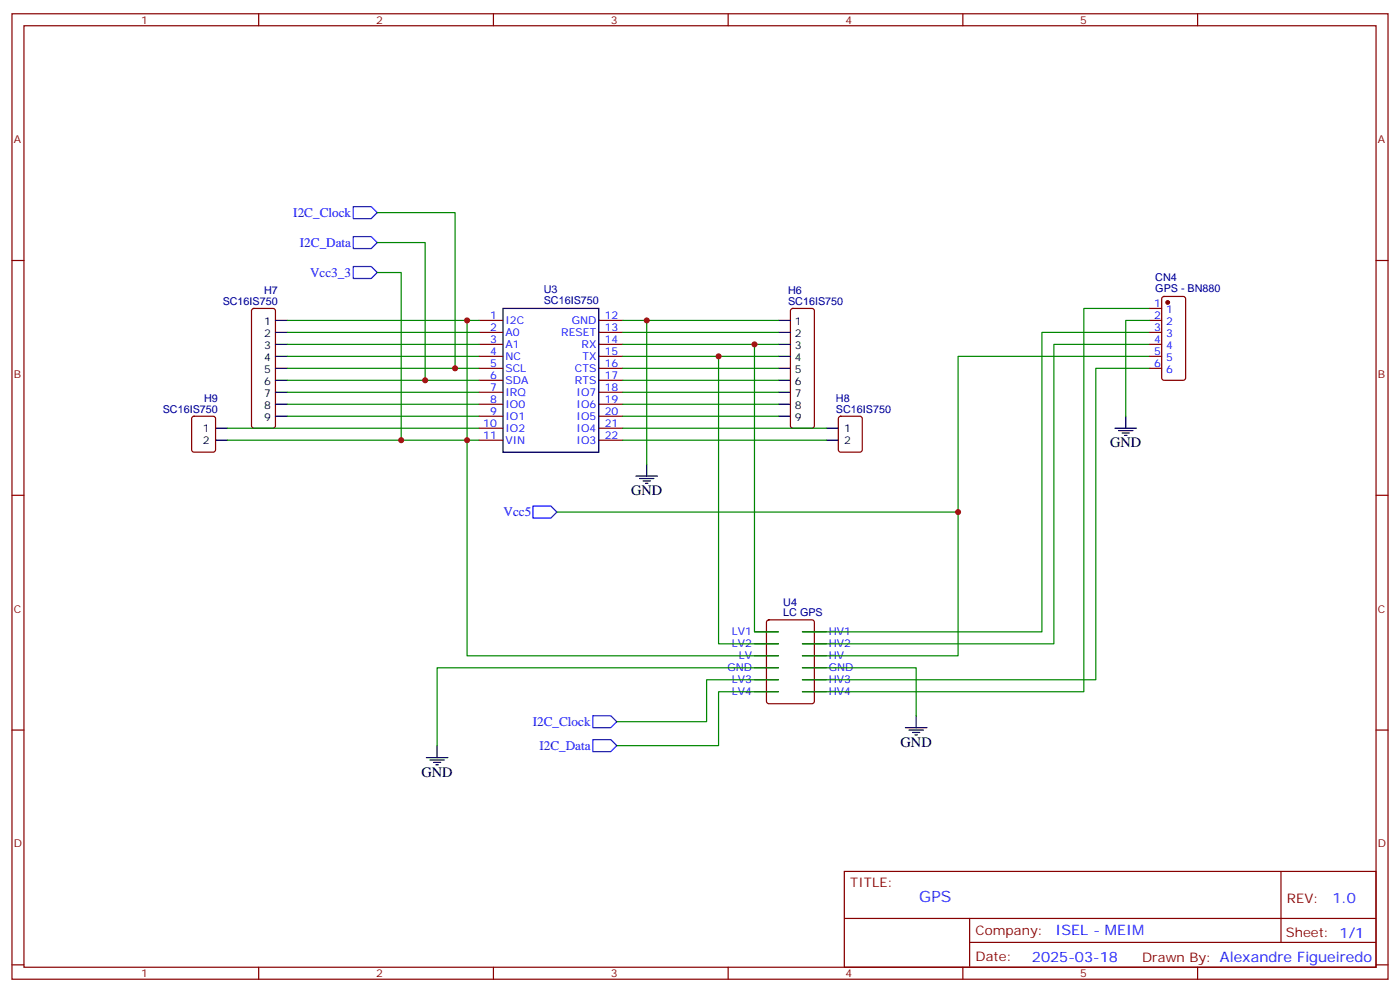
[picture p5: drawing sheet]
<svg xmlns="http://www.w3.org/2000/svg" width="412mm" height="292mm" viewBox="0 0 412 292" stroke-linecap="round" stroke-linejoin="round" font-family="sans-serif">
<g fill="none" stroke="#870000" stroke-width=".35">
<path d="M3.5 4.1h405.4v284.3h-405.4zM7.1 7.6h398.2v277.3h-398.2zM76.2 4.1v3.5M145.3 4.1v3.5M214.5 4.1v3.5M283.6 4.1v3.5M352.8 4.1v3.5M3.5 76.7h3.6M405.3 76.7h3.6M74.3 91l.5-.2h5.6l.5 .2 .2 .5v33.9l-.2 .5-.5 .2h-5.6l-.5-.2-.2-.5v-33.9zM141.1 94.4h7.1M141.1 97.9h7.1"/>
<path d="M176.4 94.4h7M176.4 97.9h7M233.1 91l.4-.2h5.7l.5 .2 .2 .5v33.9l-.2 .5-.5 .2h-5.7l-.5-.2-.2-.5v-33.9zM338.7 94.4h3.5M338.7 97.9h3.5M338.7 90.8h3.5M342.4 87.5l.5-.2h5.6l.7 .4v23.6l-.4 .7h-5.9l-.7-.5v-23.5zM141.1 101.4h7.1M141.1 105h7.1M141.1 108.5h7.1M141.1 112h7.1M141.1 115.5h7.1"/>
<path d="M141.1 119.1h7.1M176.4 101.4h7M176.4 105h7M176.4 108.5h7M176.4 112h7M176.4 115.5h7M176.4 119.1h7M338.7 101.4h3.5M338.7 105h3.5M338.7 108.5h3.5M56.7 122.8l.4-.2h5.7l.6 .4 .1 9.5-.5 .6-5.9 .1-.6-.5-.1-9.4zM141.1 122.6h7.1"/>
<path d="M141.1 126.1h7.1M141.1 129.6h7.1M176.4 122.6h7M176.4 126.1h7M176.4 129.6h7M247.2 122.8l.4-.2h5.7l.6 .4 .1 9.5-.5 .6-5.9 .1-.6-.5-.1-9.4zM3.5 145.9h3.6M405.3 145.9h3.6M222.2 186.1h7.1M222.2 189.6h7.1M222.2 193.1h7.1M222.2 196.7h7.1"/>
<path d="M226 182.8l.5-.2h12.7l.6 .4 .1 23.6-.5 .6-12.9 .1-.7-.5v-23.5zM236.4 186.1h7M236.4 189.6h7M236.4 193.1h7M236.4 196.7h7M3.5 215h3.6M222.2 200.2h7.1M222.2 203.7h7.1M236.4 200.2h7M236.4 203.7h7M405.3 215h3.6M248.7 256.6h156.6v28.3h-156.6z"/>
<path d="M377.3 256.7v20.8M248.7 270.5h156.5M285.6 277.5h119.6M285.6 270.5v14.1M3.5 284.2h3.6M76.2 284.9v3.5M145.3 284.9v3.5M214.5 284.9v3.5M283.6 284.9v3.5M352.8 284.9v3.5M405.3 284.2h3.6"/>
</g>
<g fill="none" stroke="#000" stroke-width=".35">
<path d="M81.1 94.4h3.6M81.1 97.9h3.6M148.2 90.8h28.2v42.4h-28.2zM229.3 94.4h3.5M229.3 97.9h3.5M81.1 101.4h3.6M81.1 105h3.6M81.1 108.5h3.6M81.1 112h3.6M81.1 115.5h3.6M81.1 119.1h3.6M229.3 101.4h3.5"/>
<path d="M229.3 105h3.5M229.3 108.5h3.5M229.3 112h3.5M229.3 115.5h3.5M229.3 119.1h3.5M63.5 126.1h3.5M63.5 129.6h3.5M81.1 122.6h3.6M190.5 136.7v3.5M229.3 122.6h3.5M243.4 126.1h3.5M243.4 129.6h3.5"/>
<path d="M328.4 126.1h6.4M329.5 126.8h4.2M330.6 127.5h2.1M331.3 128.2h.7M331.6 122.6v3.5M187.3 140.2h6.4M188.4 140.9h4.2M189.4 141.6h2.2M190.1 142.3h.8M128.8 219.6v3.5M266.7 214.3h6.3M267.8 215h4.2"/>
<path d="M268.8 215.7h2.1M269.5 216.4h.7M269.9 210.8v3.5M125.6 223.1h6.3M126.6 223.8h4.3M127.7 224.5h2.1M128.4 225.2h.7"/>
</g>
<path d="M104.1 78.5h5.3l1.7 1.8-1.7 1.7h-5.3zM104.1 60.9h5.3l1.7 1.7-1.7 1.8h-5.3zM104.1 69.7h5.3l1.7 1.7-1.7 1.8h-5.3zM157 149h5.3l1.7 1.8-1.7 1.8h-5.3zM174.6 217.8h5.3l1.8 1.8-1.8 1.8h-5.3zM174.6 210.8h5.3l1.8 1.7-1.8 1.8h-5.3z" fill="none" stroke="#00f" stroke-width=".35"/>
<g fill="none" stroke="#008700" stroke-width=".35">
<path d="M111.1 62.6h23v45.9h7M111.1 71.4h14.1v40.6h15.9M84.7 94.4h52.9M84.7 97.9h56.4M111.1 80.3h7.1v49.3h22.9M141.1 94.4h-3.5v98.7h91.7M183.4 94.4h7.1v42.3M183.4 97.9h45.9M190.5 94.4h38.8M338.7 97.9h-31.8v88.2h-70.5M338.7 90.8h-19.4v112.9h-82.9M338.7 94.4h-7.1v28.2"/>
<path d="M84.7 101.4h56.4M84.7 105h56.4M84.7 108.5h49.4M84.7 112h40.5M84.7 115.5h56.4M84.7 119.1h56.4M183.4 105h28.3v84.6h17.6M183.4 101.4h45.9M183.4 108.5h45.9M183.4 112h45.9M183.4 115.5h45.9M183.4 119.1h45.9"/>
<path d="M211.7 105h17.6M222.2 101.4v84.7h7.1M338.7 105h-56.5v45.8h-118.2M338.7 101.4h-28.3v88.2h-74M338.7 108.5h-15.9v91.7h-86.4M67 126.1h74.1M67 129.6h51.2M84.7 122.6h56.4M183.4 122.6h45.9M183.4 126.1h60M183.4 129.6h60M282.2 150.8v42.3h-45.8"/>
<path d="M229.3 196.7h-100.5v22.9M236.4 196.7h33.5v14.1M229.3 200.2h-21.2v12.3h-26.4M229.3 203.7h-17.6v15.9h-30"/>
</g>
<circle cx="344" cy="89.1" r=".53" fill="#870000" stroke="#870000" stroke-width=".35"/>
<g fill="#c00">
<circle cx="137.6" cy="129.6" r=".88"/>
<circle cx="190.5" cy="94.4" r=".88"/>
<circle cx="211.7" cy="105" r=".88"/>
<circle cx="137.6" cy="94.4" r=".88"/>
<circle cx="134.1" cy="108.5" r=".88"/>
<circle cx="125.2" cy="112" r=".88"/>
<circle cx="118.2" cy="129.6" r=".88"/>
<circle cx="282.2" cy="150.8" r=".88"/>
<circle cx="222.3" cy="101.4" r=".88"/>
</g>
<text font-size="4.6" fill="#00f" x="270.8" y="265.7">GPS</text>
<g font-size="4.2">
<text x="327" y="131.8">GND</text>
<text x="185.9" y="145.9">GND</text>
<text x="265.3" y="220">GND</text>
<text x="124.2" y="228.8">GND</text>
</g>
<g font-size="4.2" fill="#00f">
<text x="392.5" y="265.9">1.0</text>
<text x="310.9" y="275.5">ISEL - MEIM</text>
<text x="304" y="283.3">2025-03-18</text>
</g>
<g font-size="3.9" fill="#00f">
<text x="86.4" y="63.9">I2C_Clock</text>
<text x="88.3" y="72.7">I2C_Data</text>
<text x="91.3" y="81.5">Vcc3_3</text>
<text x="148.3" y="152">Vcc5</text>
<text x="157" y="213.8">I2C_Clock</text>
<text x="158.9" y="220.9">I2C_Data</text>
</g>
<g font-size="3.9" fill="#800">
<text x="250.5" y="261.2">TITLE:</text>
<text x="379.1" y="265.9">REV:</text>
<text x="287.4" y="275.4">Company:</text>
<text x="378.7" y="276">Sheet: 1/1</text>
<text x="287.4" y="283.1">Date:</text>
<text x="336.4" y="283.2">Drawn By: Alexandre Figueiredo</text>
</g>
<g font-size="3.2" fill="#800">
<text x="41.6" y="7.1">1</text>
<text x="110.8" y="7.1">2</text>
<text x="179.9" y="7.1">3</text>
<text x="249.1" y="7.1">4</text>
<text x="318.2" y="7.1">5</text>
<text x="4.1" y="42.2">A</text>
<text x="405.9" y="42.2">A</text>
<text x="4.1" y="111.3">B</text>
<text x="405.9" y="111.3">B</text>
<text x="4.1" y="180.4">C</text>
<text x="405.9" y="180.4">C</text>
<text x="4.1" y="249.6">D</text>
<text x="405.9" y="249.6">D</text>
<text x="41.6" y="287.9">1</text>
<text x="110.8" y="287.9">2</text>
<text x="179.9" y="287.9">3</text>
<text x="249.1" y="287.9">4</text>
<text x="318.2" y="287.9">5</text>
</g>
<g font-size="3.2" fill="#000080">
<text x="340.3" y="82.9">CN4</text>
<text x="65.6" y="89.8">SC16IS750</text>
<text x="77.8" y="86.6">H7</text>
<text x="160.2" y="89.6">SC16IS750</text>
<text x="160.2" y="86.4">U3</text>
<text x="232.1" y="89.8">SC16IS750</text>
<text x="232.1" y="86.6">H6</text>
<text x="340.3" y="86.1">GPS - BN880</text>
<text x="60.1" y="118.4">H9</text>
<text x="246.3" y="118.4">H8</text>
<text x="48" y="121.5">SC16IS750</text>
<text x="246.3" y="121.5">SC16IS750</text>
<text x="230.7" y="178.4">U4</text>
<text x="230.7" y="181.5">LC GPS</text>
</g>
<g font-size="3.2">
<text x="77.8" y="95.8">1</text>
<text x="234.1" y="95.8">1</text>
<text x="77.8" y="99.3">2</text>
<text x="234.1" y="99.3">2</text>
<text x="77.8" y="102.8">3</text>
<text x="77.8" y="106.4">4</text>
<text x="234.1" y="102.8">3</text>
<text x="234.1" y="106.4">4</text>
<text x="77.8" y="109.9">5</text>
<text x="77.8" y="113.4">6</text>
<text x="234.1" y="109.9">5</text>
<text x="234.1" y="113.4">6</text>
<text x="77.8" y="116.9">7</text>
<text x="234.1" y="116.9">7</text>
<text x="77.8" y="120.5">8</text>
<text x="77.8" y="124">9</text>
<text x="234.1" y="120.5">8</text>
<text x="234.1" y="124">9</text>
<text x="59.7" y="127.2">1</text>
<text x="59.7" y="130.7">2</text>
<text x="248.7" y="127.2">1</text>
<text x="248.7" y="130.7">2</text>
</g>
<g font-size="3.2" fill="#00f">
<text x="144.4" y="94">1</text>
<text x="148.9" y="95.4">I2C</text>
<text x="168.4" y="95.4">GND</text>
<text x="178.2" y="94">12</text>
<text x="340" y="90.5">1</text>
<text x="340" y="94">2</text>
<text x="343.5" y="92.3">1</text>
<text x="343.5" y="95.8">2</text>
<text x="144.4" y="97.5">2</text>
<text x="144.4" y="101.1">3</text>
<text x="148.9" y="99">A0</text>
<text x="165.3" y="99">RESET</text>
<text x="178.2" y="101.1">14</text>
<text x="178.2" y="97.5">13</text>
<text x="340" y="97.5">3</text>
<text x="340" y="101.1">4</text>
<text x="343.5" y="99.3">3</text>
<text x="144.4" y="104.6">4</text>
<text x="148.9" y="102.5">A1</text>
<text x="148.9" y="106">NC</text>
<text x="171.3" y="102.5">RX</text>
<text x="171.6" y="106">TX</text>
<text x="178.2" y="104.6">15</text>
<text x="340" y="104.6">5</text>
<text x="343.5" y="102.8">4</text>
<text x="343.5" y="106.4">5</text>
<text x="144.4" y="108.1">5</text>
<text x="144.4" y="111.7">6</text>
<text x="148.9" y="109.5">SCL</text>
<text x="148.9" y="113.1">SDA</text>
<text x="169.3" y="109.5">CTS</text>
<text x="169.4" y="113.1">RTS</text>
<text x="178.2" y="111.7">17</text>
<text x="178.2" y="108.1">16</text>
<text x="340" y="108.1">6</text>
<text x="343.5" y="109.9">6</text>
<text x="144.4" y="115.2">7</text>
<text x="144.4" y="118.7">8</text>
<text x="148.9" y="116.6">IRQ</text>
<text x="169.8" y="116.6">IO7</text>
<text x="178.2" y="118.7">19</text>
<text x="178.2" y="115.2">18</text>
<text x="142.4" y="125.8">10</text>
<text x="144.4" y="122.2">9</text>
<text x="148.9" y="120.1">IO0</text>
<text x="148.9" y="123.6">IO1</text>
<text x="169.8" y="123.6">IO5</text>
<text x="169.8" y="120.1">IO6</text>
<text x="178.2" y="125.8">21</text>
<text x="178.2" y="122.2">20</text>
<text x="142.4" y="129.3">11</text>
<text x="148.9" y="127.2">IO2</text>
<text x="148.9" y="130.7">VIN</text>
<text x="169.8" y="130.7">IO3</text>
<text x="169.8" y="127.2">IO4</text>
<text x="178.2" y="129.3">22</text>
<text x="215.6" y="187.1">LV1</text>
<text x="215.6" y="190.7">LV2</text>
<text x="244.1" y="187.1">HV1</text>
<text x="244.1" y="190.7">HV2</text>
<text x="214.3" y="197.7">GND</text>
<text x="217.6" y="194.2">LV</text>
<text x="244.1" y="194.2">HV</text>
<text x="244.1" y="197.7">GND</text>
<text x="215.6" y="201.3">LV3</text>
<text x="244.1" y="201.3">HV3</text>
<text x="215.6" y="204.8">LV4</text>
<text x="244.1" y="204.8">HV4</text>
</g>
</svg>
